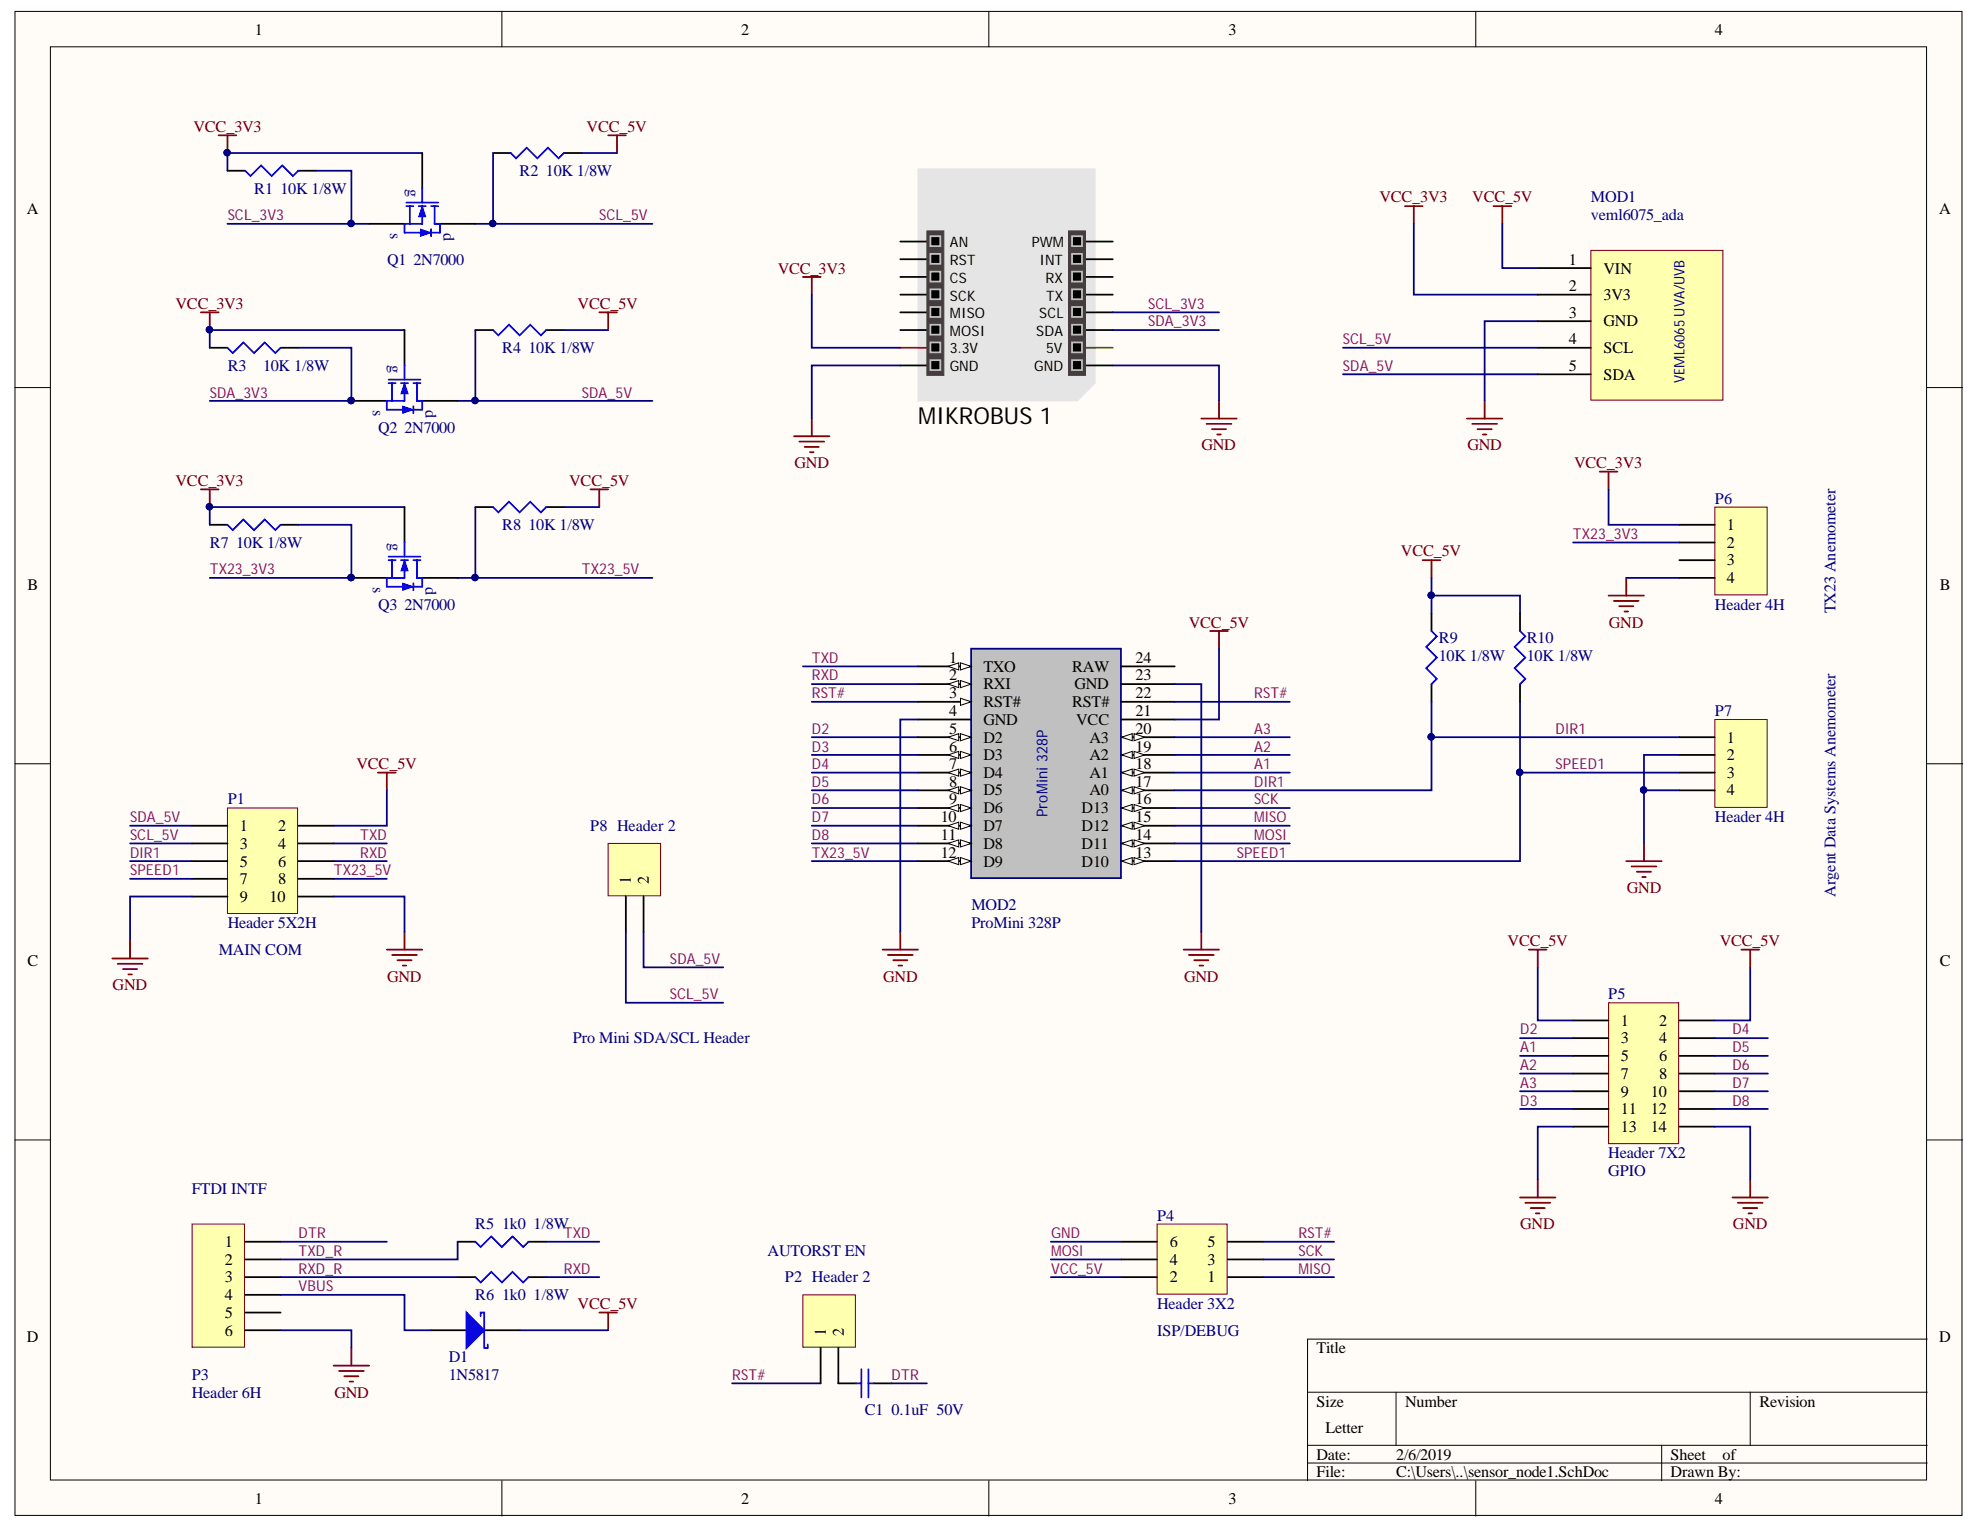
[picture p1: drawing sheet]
# Altium project sensor_node1.PrjPcb
1 sheet, 26 parts. Net scope: global (net labels, ports and power ports of the same name join across sheets).
Board file: sensor_node1.PcbDoc

## Sheet sensor_node1.SchDoc
size Letter

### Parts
C1  value 0.1uF  50V  [CAPR2.54-4x3.2]  (hidden comment: Cap)
D1  1N5817  [DIODE-0.4]
MIKROBUS_1  MIKROBUS HOST CONN.  [MIKROBUS HOST CONN.]  (value not drawn)
MOD1  veml6075_ada  [HDR1X5]
MOD2  ProMini 328P  [promini]
P1  Header 5X2H  [HDR2X5H]
P2  Header 2  [HDR1X2]
P3  Header 6H  [HDR1X6H]
P4  Header 3X2  [HDR2X3]
P5  Header 7X2  [HDR2X7]
P6  Header 4H  [HDR1X4H]
P7  Header 4H  [HDR1X4H]
P8  Header 2  [HDR1X2]
Q1  2N7000  [2N7000-TO92]
Q2  2N7000  [2N7000-TO92]
Q3  2N7000  [2N7000-TO92]
R1  value 10K 1/8W  [RES6.5-3.4X1.9]  (hidden comment: Res3)
R2  value 10K 1/8W  [RES6.5-3.4X1.9]  (hidden comment: Res3)
R3  value 10K 1/8W  [RES6.5-3.4X1.9]  (hidden comment: Res3)
R4  value 10K 1/8W  [RES6.5-3.4X1.9]  (hidden comment: Res3)
R5  value 1k0  1/8W  [RES6.5-3.4X1.9]  (hidden comment: Res3)
R6  value 1k0  1/8W  [RES6.5-3.4X1.9]  (hidden comment: Res3)
R7  value 10K 1/8W  [RES6.5-3.4X1.9]  (hidden comment: Res3)
R8  value 10K 1/8W  [RES6.5-3.4X1.9]  (hidden comment: Res3)
R9  value 10K 1/8W  [RES6.5-3.4X1.9]  (hidden comment: Res3)
R10  value 10K 1/8W  [RES6.5-3.4X1.9]  (hidden comment: Res3)

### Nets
GND: MIKROBUS_1.8(GND) MIKROBUS_1.9(GND) MOD1.3(GND) MOD2.4(GND) MOD2.23(GND) P1.9 P1.10 P3.6 P4.6 P5.13 P5.14 P6.4 P7.2 P7.4
VCC_3V3: MIKROBUS_1.7(3.3V) MOD1.2(3V3) P6.1 Q1.2(G) Q2.2(G) Q3.2(G) R1.2 R3.2 R7.2
VCC_5V: D1.2(K) MOD1.1(VIN) MOD2.21(VCC) P1.2 P4.2 P5.1 P5.2 R2.1 R4.1 R8.1 R9.1 R10.1
A1: MOD2.18(A1) P5.5
A2: MOD2.19(A2) P5.7
A3: MOD2.20(A3) P5.9
D2: MOD2.5(D2) P5.3
D3: MOD2.6(D3) P5.11
D4: MOD2.7(D4) P5.4
D5: MOD2.8(D5) P5.6
D6: MOD2.9(D6) P5.8
D7: MOD2.10(D7) P5.10
D8: MOD2.11(D8) P5.12
DIR1: MOD2.17(A0) P1.5 P7.1 R9.2
DTR: C1.1 P3.1
MISO: MOD2.15(D12) P4.1
MOSI: MOD2.14(D11) P4.4
RST#: MOD2.3(RST#) MOD2.22(RST#) P2.1 P4.5
RXD: MOD2.2(RXI) P1.6 R6.1
RXD_R: P3.3 R6.2
SCK: MOD2.16(D13) P4.3
SCL_3V3: MIKROBUS_1.12(SCL) Q1.1(S) R1.1
SCL_5V: MOD1.4(SCL) P1.3 P8.1 Q1.3(D) R2.2
SDA_3V3: MIKROBUS_1.11(SDA) Q2.1(S) R3.1
SDA_5V: MOD1.5(SDA) P1.1 P8.2 Q2.3(D) R4.2
SPEED1: MOD2.13(D10) P1.7 P7.3 R10.2
TX23_3V3: P6.2 Q3.1(S) R7.1
TX23_5V: MOD2.12(D9) P1.8 Q3.3(D) R8.2
TXD: MOD2.1(TXO) P1.4 R5.1
TXD_R: P3.2 R5.2
VBUS: D1.1(A) P3.4
NetC1_2: C1.2 P2.2

Not connected (* = marked no-connect by the designer): MIKROBUS_1 1(AN) 2(RST) 3(CS) 4(SCK) 5(MISO) 6(MOSI) 10(5V) 13(TX) 14(RX) 15(INT) 16(PWM); MOD2 24(RAW); P3 5; P6 3

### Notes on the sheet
- TX23 Anemometer
- Argent Data Systems Anemometer
- (near P1) MAIN COM
- Pro Mini SDA/SCL Header
- (near P3) FTDI INTF
- (near P5) GPIO
- AUTORST EN
- (near P4) ISP/DEBUG
